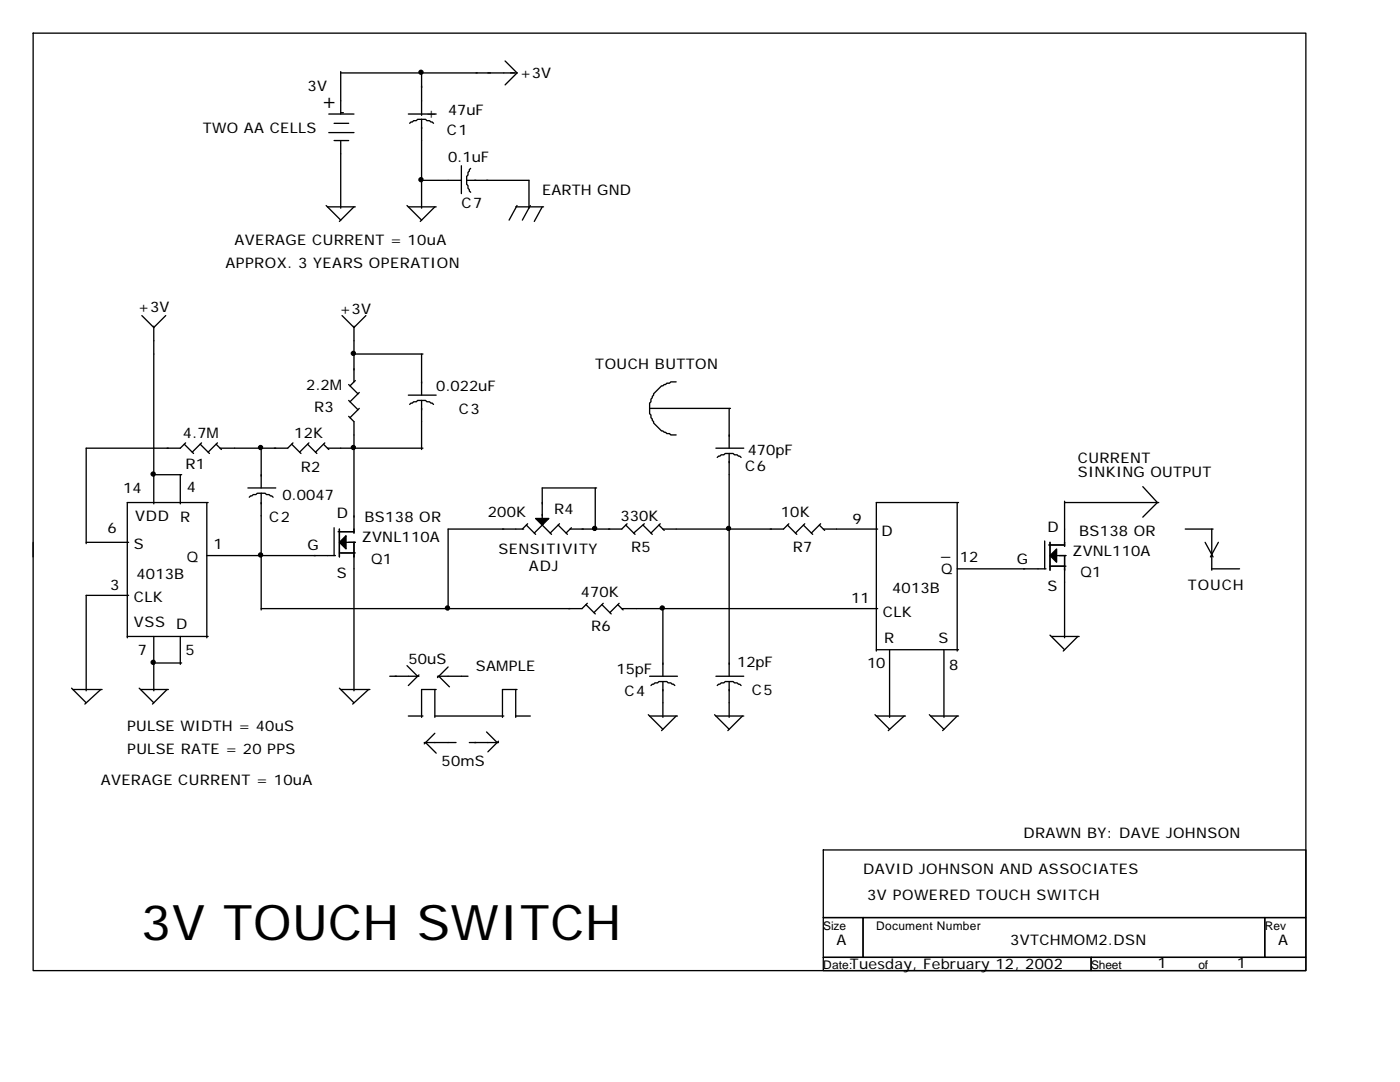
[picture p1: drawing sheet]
<svg xmlns="http://www.w3.org/2000/svg" width="279mm" height="216mm" viewBox="0 0 279 216" stroke-linecap="round" stroke-linejoin="round" font-family="sans-serif">
<g fill="none" stroke="#000" stroke-width=".26">
<path d="M6.6 6.6h254v187.1h-254zM68 14.6h35.2M68 14.3v8.5M84.1 14.6v8.4M100.8 12.2l2.4 2.4M103.2 14.6l-2.4 2.3M65.6 22.8h5M65.6 26.5h5M66.7 28h2.9M66.7 24.6h2.9M68 28v13.5M68 22.5h.5"/>
<path d="M81.5 22.8h5.5M83.9 36h8.2M84.1 23.8h.8l.3 .3h.5l.8 .5M84.1 23.8h-.8l-.2 .3h-.6l-.7 .5M84.1 23.8v17.7M92.1 33.1v5.5M93.1 36v.8l.3 .2v.6l.5 .8M93.1 36h12.5v5.5M93.9 33.6l-.5 .8v.5l-.3 .3v.8M65.1 41l2.9 2.9M65.4 41.3h5.5M70.6 41.3l-2.9 2.9"/>
<path d="M81.2 41l2.9 2.9M81.5 41.3h5.5M86.8 41.3l-2.9 2.9M102.9 41.3h5.6M103.2 41l-1.6 2.9M105.8 41l-1.6 2.9M108.2 41.3l-1.6 2.9M28.3 63l2.4 2.4 2.4-2.4M30.7 65.1v35.4M68.3 63l2.3 2.4 2.4-2.4M69.6 79.9l1.8 1.9M69.6 76.7l1.8 1.9"/>
<path d="M70.6 65.1v11.1M70.6 70.6h13.8M70.9 75.9l-1.1 1.1M71.7 78.3l-1.9 1.9M81.5 78.8h5.5M84.1 79.9h.8l.3 .3h.5l.8 .5M84.1 79.9h-.8l-.2 .3h-.6l-.7 .5M84.1 70.6v8.2M84.1 79.9v9.8M134.9 76.2h-1l-.3 .3h-.5l-.8 .5h-.3l-1.6 1.6v.2l-.5 .8v.6l-.3 .2v2.1l.3 .3v.5l.5 .8v.3l1.6 1.6h.3l.8 .5h.5l.3 .3h1M30.7 94.7h5.5M36 94.7v5.8"/>
<path d="M36.8 88.6l1.8 1.9M37 88.4l-1 1h-18.8v19.1M40 88.6l1.8 1.9M40.2 88.4l-1.8 1.8M43.1 88.6l1.1 1.1M43.4 88.4l-1.9 1.8M49.5 97.4h5.5M52.1 98.4h.8l.3 .3h.5l.8 .5M52.1 98.4h-.8l-.2 .3h-.6l-.8 .5M52.1 89.4v8M52.1 98.4v23.3M58.2 88.6l1.9 1.9"/>
<path d="M58.5 88.4l-1.1 1h-13.5M61.4 88.6l1.8 1.9M61.6 88.4l-1.8 1.8M64.6 88.6l1 1.1M64.8 88.4l-1.8 1.8M65.4 89.4h19M69.6 83.1l1 1v22.3M71.7 81.5l-1.9 1.8M118.8 97.4v8.4M119.1 97.4h-10.9v6.1M129.6 81.5h16.2M142.9 89.4h5.5"/>
<path d="M145.5 90.5h.8l.3 .3h.5l.8 .5M145.5 90.5h-.8l-.2 .3h-.6l-.8 .5M145.5 81.5v7.9M145.5 90.5v44.4M228.1 97.1l2.9 3.2-2.9 2.9M6.6 108.2v2.9M17.2 108.2h8.5M25.7 118.8h-8.5v19M41.3 100.3v27M41.3 110.9h25.6M41.5 100.3h-16.1v27M66.7 105.3v5.6"/>
<path d="M67.5 106.1h3.1M67.7 105.6v5.5M67.7 110.3h3.2M69.1 108.2h1.8M70.6 108.2v29.6M104.5 105.6h-15.1v16.1M105 104.8l1.9 1.8M105.3 104.5l-1.1 1.1M108.2 104.8l1.9 1.8M108.5 104.5l-1.9 1.9M111.4 104.8l1.8 1.8M111.7 104.5l-1.9 1.9"/>
<path d="M114 105.3l-1 1.1M124.9 104.8l1.8 1.8M125.1 104.5l-1 1.1h-10.3M128.3 104.8l1.9 1.8M128.6 104.5l-2.1 1.9M131.5 104.8l1.1 1M131.8 104.5l-1.9 1.9M157.2 104.8l1.8 1.8M157.4 104.5l-1 1.1h-24.1M160.3 104.8l1.9 1.8M160.6 104.5l-1.9 1.9M163.5 104.8l1.1 1"/>
<path d="M163.8 104.5l-1.9 1.9M164.3 105.6h10.9M191 100.3v29.6M191 113.5h17.8M191.3 100.3h-16.4v29.6M208.5 107.9v5.6M209.3 108.7h3.2M209.5 108.2v5.6M209.5 113h3.2M210.9 110.9h1.8M212.5 100.3h18.7M212.5 100v9"/>
<path d="M212.5 110.9v16.4M236.5 105.6h5.6M240.5 108.2l1.6 2.9M241.8 105.6v8.2M241.8 113.5h5.6M243.2 108.2l-1.6 2.9M14.3 137.3l2.9 2.9M14.6 137.6h5.8M20.1 137.6l-3.2 2.9M25.4 127h16.1M27.8 137.3l2.9 2.9M28 137.6h5.6"/>
<path d="M30.7 127v10.8M30.7 132.3h5.5M33.3 137.6l-2.9 2.9M36 127v5.6M67.7 137.3l2.9 2.9M68 137.6h5.8M73.6 137.6l-3.2 2.9M77.8 134.9h5.8M81.2 132.8l2.1 2.1M83.6 134.7l-2.1 2.1M86.8 137.6v5.5M87 137.6h-2.9v5.5"/>
<path d="M87.3 134.9h6.1M87.6 134.9l2.1 2.2M89.4 133.1l-2.1 2.1M102.9 137.6v5.5M103.2 137.6h-2.9v5.5M116.9 120.6l1.9 1.9M117.2 120.4l-1 1h-64.1M120.1 120.6l1.9 1.9M120.4 120.4l-1.9 1.8M123.3 120.6l1.1 1.1M123.6 120.4l-1.9 1.8M124.1 121.4h51.1"/>
<path d="M129.6 134.9h5.6M132.3 136h.8l.2 .3h.6l.8 .5M132.3 136h-.8l-.3 .3h-.5l-.8 .5M132.3 121.4v13.5M132.3 136v7.1M142.9 134.9h5.5M145.5 136h.8l.3 .3h.5l.8 .5M145.5 136h-.8l-.2 .3h-.6l-.8 .5M145.5 136v7.1M174.9 129.6h16.4M177.5 129.6v13.5M188.4 129.6v13.5"/>
<path d="M209.5 126.7l3 2.9M209.8 127h5.6M215.1 127l-2.9 2.9M81.5 142.9h2.9M84.7 148.2h6.3M84.9 148.2l2.1 2.1M86.8 142.9h13.7M86.8 146.3l-2.1 2.1M93.7 148.2h5.8M97.1 146l2.1 2.2M99.5 147.9l-2.1 2.1M102.9 142.9h2.9"/>
<path d="M129.4 142.6l2.9 2.9M129.6 142.9h5.6M134.9 142.9l-2.9 2.9M142.6 142.6l2.9 2.9M142.9 142.9h5.5M148.2 142.9l-2.9 2.9M174.6 142.6l2.9 2.9M174.9 142.9h5.8M180.4 142.9l-3.1 2.9M185.5 142.6l2.9 2.9M185.7 142.9h5.6M191 142.9l-2.9 2.9"/>
<path d="M164.3 169.6h96.3v13.5h-96.3zM164.3 183.1h7.9v7.9h-7.9zM164.3 191h53.5v2.7h-53.5zM172.2 183.1h80.2v7.9h-80.2zM217.8 191h42.8v2.7h-42.8zM252.4 183.1h8.2v7.9h-8.2z"/>
</g>
<g fill="#000" stroke="#000" stroke-width=".26">
<path d="M67.7 108.2l1.4-1.3v2.6z" fill-rule="evenodd"/>
<path d="M106.9 103.5h2.6l-1.3 1.3z" fill-rule="evenodd"/>
<path d="M209.5 110.9l1.4-1.4v2.7z" fill-rule="evenodd"/>
</g>
<g fill="#000" stroke="#000" stroke-width=".26">
<circle cx="84" cy="14.4" r=".4"/>
<circle cx="84" cy="35.9" r=".4"/>
<circle cx="70.5" cy="70.5" r=".4"/>
<circle cx="30.6" cy="94.6" r=".4"/>
<circle cx="52" cy="89.3" r=".4"/>
<circle cx="70.5" cy="89.3" r=".4"/>
<circle cx="52" cy="110.7" r=".4"/>
<circle cx="118.7" cy="105.4" r=".4"/>
<circle cx="145.4" cy="105.4" r=".4"/>
<circle cx="30.6" cy="132.2" r=".4"/>
<circle cx="89.3" cy="121.3" r=".4"/>
<circle cx="132.2" cy="121.3" r=".4"/>
</g>
<text font-size="9.8" x="28" y="187.6">3V TOUCH SWITCH</text>
<text font-size="4.8" x="64.3" y="21.7">+</text>
<g font-size="2.9">
<text x="103.7" y="15.6">+3V</text>
<text x="61.4" y="18.3">3V</text>
<text x="84.9" y="23.5">+</text>
<text x="89.4" y="23">47uF</text>
<text x="40.5" y="26.5">TWO AA CELLS</text>
<text x="89.2" y="27">C1</text>
<text x="89.4" y="32.3">0.1uF</text>
<text x="92.1" y="41.5">C7</text>
<text x="108.2" y="38.9">EARTH GND</text>
<text x="45" y="53.4">APPROX. 3 YEARS OPERATION</text>
<text x="46.8" y="48.9">AVERAGE CURRENT = 10uA</text>
<text x="27.5" y="62.2">+3V</text>
<text x="67.7" y="62.7">+3V</text>
<text x="61.1" y="77.8">2.2M</text>
<text x="118.8" y="73.6">TOUCH BUTTON</text>
<text x="62.7" y="82.3">R3</text>
<text x="87" y="78.1">0.022uF</text>
<text x="91.5" y="82.5">C3</text>
<text x="36.5" y="87.3">4.7M</text>
<text x="58.7" y="87.3">12K</text>
<text x="37" y="93.7">R1</text>
<text x="60.1" y="94.2">R2</text>
<text x="148.7" y="93.9">C6</text>
<text x="149.2" y="90.8">470pF</text>
<text x="215.1" y="92.3">CURRENT</text>
<text x="215.1" y="95.2">SINKING OUTPUT</text>
<text x="24.6" y="98.4">14</text>
<text x="37.3" y="98.2">4</text>
<text x="56.4" y="99.7">0.0047</text>
<text x="21.4" y="106.4">6</text>
<text x="27" y="104">VDD</text>
<text x="36" y="104.2">R</text>
<text x="53.7" y="104.2">C2</text>
<text x="67.2" y="103.5">D</text>
<text x="72.8" y="104.2">BS138 OR</text>
<text x="97.4" y="103.2">200K</text>
<text x="110.6" y="102.7">R4</text>
<text x="123.8" y="104">330K</text>
<text x="155.8" y="103.2">10K</text>
<text x="170.1" y="104.5">9</text>
<text x="175.9" y="106.9">D</text>
<text x="209" y="106.1">D</text>
<text x="215.4" y="106.9">BS138 OR</text>
<text x="26.7" y="109.5">S</text>
<text x="37.3" y="112.2">Q</text>
<text x="42.6" y="109.5">1</text>
<text x="61.4" y="109.8">G</text>
<text x="72.2" y="108.2">ZVNL110A</text>
<text x="74.1" y="112.4">Q1</text>
<text x="99.5" y="110.6">SENSITIVITY</text>
<text x="125.9" y="110.1">R5</text>
<text x="158.2" y="110.1">R7</text>
<text x="187.9" y="110.9">_</text>
<text x="191.6" y="112.2">12</text>
<text x="202.9" y="112.4">G</text>
<text x="214" y="110.9">ZVNL110A</text>
<text x="22" y="117.7">3</text>
<text x="27.3" y="115.6">4013B</text>
<text x="67.2" y="115.4">S</text>
<text x="105.6" y="114">ADJ</text>
<text x="115.9" y="119.1">470K</text>
<text x="178.1" y="118.3">4013B</text>
<text x="187.9" y="114.6">Q</text>
<text x="209" y="118">S</text>
<text x="215.6" y="115.1">Q1</text>
<text x="237.1" y="117.7">TOUCH</text>
<text x="26.7" y="125.1">VSS</text>
<text x="26.7" y="120.1">CLK</text>
<text x="35.2" y="125.4">D</text>
<text x="118" y="125.9">R6</text>
<text x="169.9" y="120.4">11</text>
<text x="176.2" y="123">CLK</text>
<text x="27.5" y="130.7">7</text>
<text x="37" y="130.7">5</text>
<text x="176.5" y="128.3">R</text>
<text x="187.3" y="128.3">S</text>
<text x="81.5" y="132.6">50uS</text>
<text x="95" y="133.9">SAMPLE</text>
<text x="123" y="134.4">15pF</text>
<text x="147.1" y="133.1">12pF</text>
<text x="173" y="133.3">10</text>
<text x="189.4" y="133.6">8</text>
<text x="124.6" y="138.9">C4</text>
<text x="150" y="138.6">C5</text>
<text x="25.4" y="145.8">PULSE WIDTH = 40uS</text>
<text x="25.4" y="150.5">PULSE RATE = 20 PPS</text>
<text x="88.1" y="152.9">50mS</text>
<text x="20.1" y="156.6">AVERAGE CURRENT = 10uA</text>
<text x="204.3" y="167.2">DRAWN BY: DAVE JOHNSON</text>
<text x="172.2" y="174.4">DAVID JOHNSON AND ASSOCIATES</text>
<text x="173" y="179.7">3V POWERED TOUCH SWITCH</text>
<text x="167" y="188.6">A</text>
<text x="201.6" y="188.6">3VTCHMOM2.DSN</text>
<text x="255.1" y="188.6">A</text>
<text x="169.6" y="193.4">Tuesday, February 12, 2002</text>
<text x="231" y="193.1">1</text>
<text x="246.9" y="193.1">1</text>
</g>
<g font-size="2.4">
<text x="164.3" y="185.5">Size</text>
<text x="174.9" y="185.5">Document Number</text>
<text x="252.4" y="185.5">Rev</text>
<text x="164.3" y="193.4">Date:</text>
<text x="217.8" y="193.4">Sheet</text>
<text x="239.2" y="193.4">of</text>
</g>
</svg>
